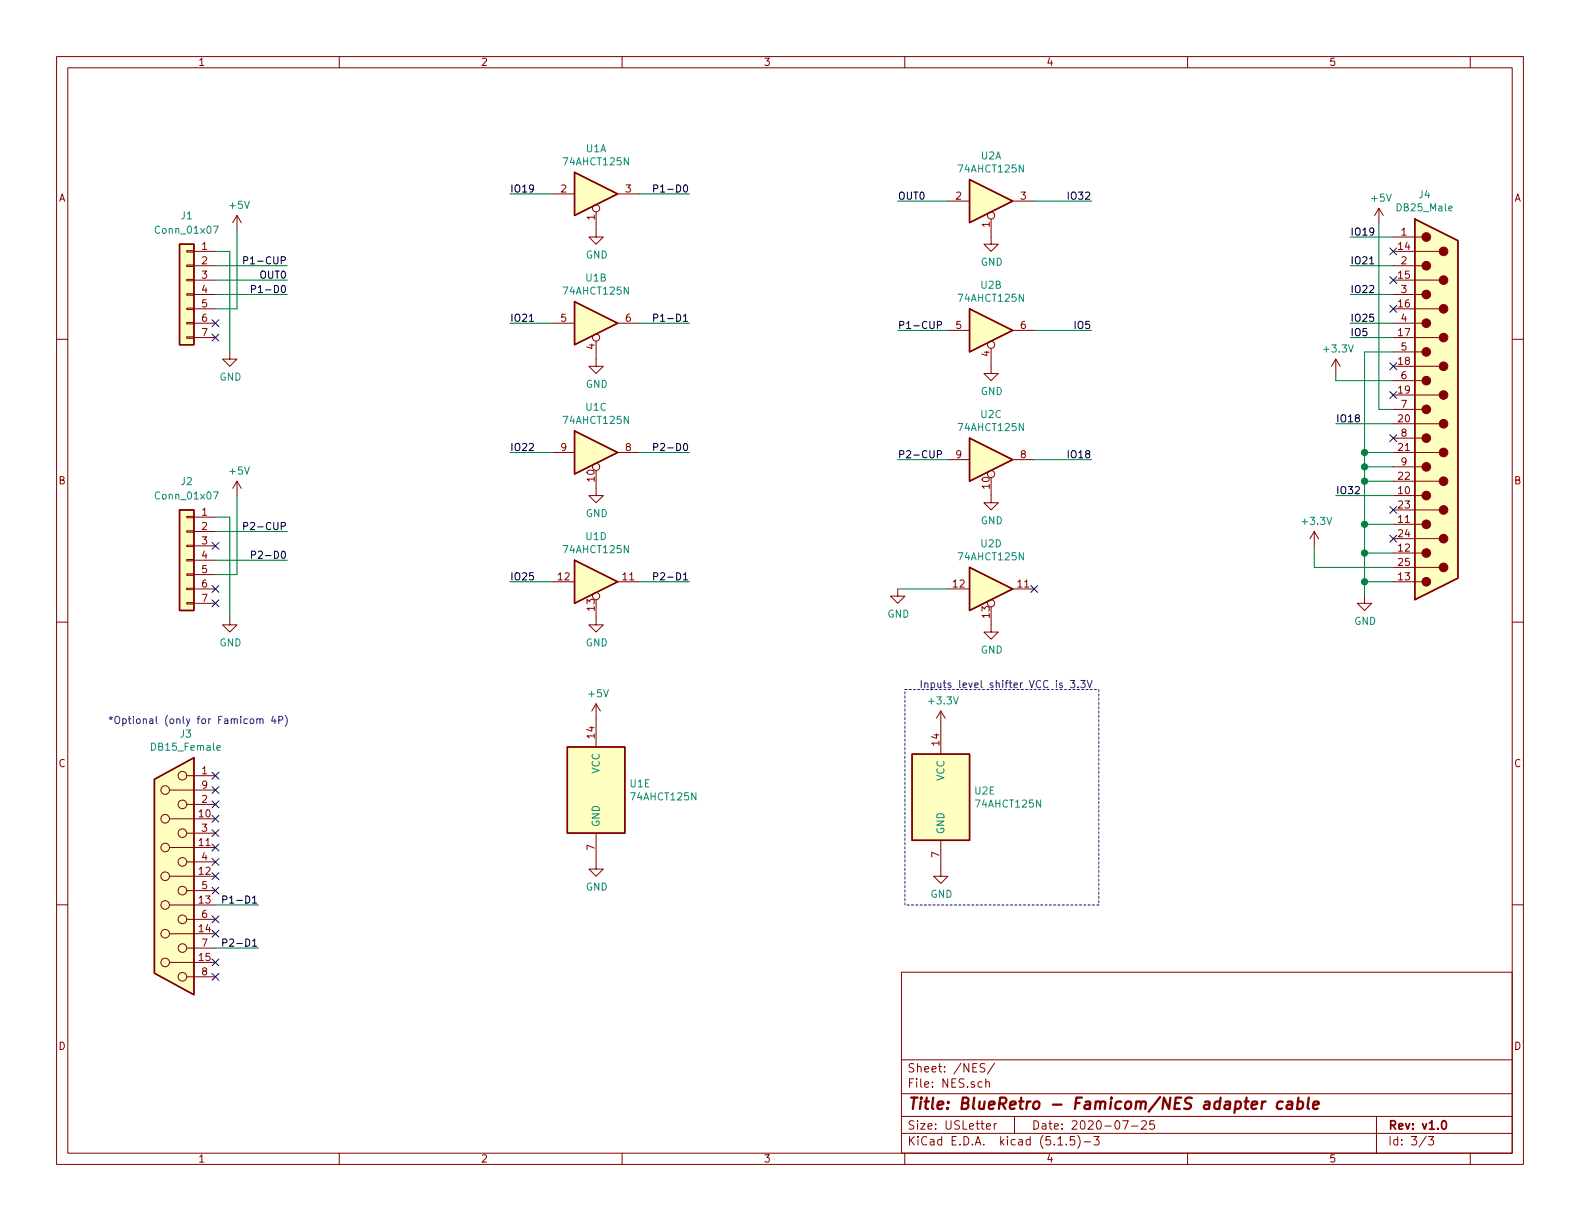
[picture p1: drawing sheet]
EESchema Schematic File Version 4
EELAYER 30 0
EELAYER END
$Descr USLetter 11000 8500
encoding utf-8
Sheet 3 3
Title "BlueRetro - Famicom/NES adapter cable"
Date "2020-07-25"
Rev "v1.0"
Comp ""
Comment1 ""
Comment2 ""
Comment3 ""
Comment4 ""
$EndDescr
$Comp
L 74xx:74LS125 U?
U 1 1
P 4150 1350
AR Path="/5F127084/5F23BC80" Ref="U?"  Part="1" 
AR Path="/5F1E85DD/5F23BC80" Ref="U1"  Part="1" 
F 0 "U1" H 4150 1667 50  0000 C CNN
F 1 "74AHCT125N" H 4150 1576 50  0000 C CNN
F 2 "" H 4150 1350 50  0001 C CNN
F 3 "http://www.ti.com/lit/gpn/sn74LS125" H 4150 1350 50  0001 C CNN
	1    4150 1350
	1    0    0    -1  
$EndComp
$Comp
L 74xx:74LS125 U?
U 2 1
P 4150 2250
AR Path="/5F127084/5F23BC86" Ref="U?"  Part="2" 
AR Path="/5F1E85DD/5F23BC86" Ref="U1"  Part="2" 
F 0 "U1" H 4150 2567 50  0000 C CNN
F 1 "74AHCT125N" H 4150 2476 50  0000 C CNN
F 2 "" H 4150 2250 50  0001 C CNN
F 3 "http://www.ti.com/lit/gpn/sn74LS125" H 4150 2250 50  0001 C CNN
	2    4150 2250
	1    0    0    -1  
$EndComp
$Comp
L 74xx:74LS125 U?
U 3 1
P 4150 3150
AR Path="/5F127084/5F23BC8C" Ref="U?"  Part="3" 
AR Path="/5F1E85DD/5F23BC8C" Ref="U1"  Part="3" 
F 0 "U1" H 4150 3467 50  0000 C CNN
F 1 "74AHCT125N" H 4150 3376 50  0000 C CNN
F 2 "" H 4150 3150 50  0001 C CNN
F 3 "http://www.ti.com/lit/gpn/sn74LS125" H 4150 3150 50  0001 C CNN
	3    4150 3150
	1    0    0    -1  
$EndComp
$Comp
L 74xx:74LS125 U?
U 4 1
P 4150 4050
AR Path="/5F127084/5F23BC92" Ref="U?"  Part="4" 
AR Path="/5F1E85DD/5F23BC92" Ref="U1"  Part="4" 
F 0 "U1" H 4150 4367 50  0000 C CNN
F 1 "74AHCT125N" H 4150 4276 50  0000 C CNN
F 2 "" H 4150 4050 50  0001 C CNN
F 3 "http://www.ti.com/lit/gpn/sn74LS125" H 4150 4050 50  0001 C CNN
	4    4150 4050
	1    0    0    -1  
$EndComp
$Comp
L Connector:DB25_Male J?
U 1 1
P 10000 2850
AR Path="/5F127084/5F23BC98" Ref="J?"  Part="1" 
AR Path="/5F1E85DD/5F23BC98" Ref="J4"  Part="1" 
F 0 "J4" H 9918 1358 50  0000 C CNN
F 1 "DB25_Male" H 9918 1449 50  0000 C CNN
F 2 "" H 10000 2850 50  0001 C CNN
F 3 " ~" H 10000 2850 50  0001 C CNN
	1    10000 2850
	1    0    0    1   
$EndComp
$Comp
L 74xx:74LS125 U?
U 1 1
P 6900 1400
AR Path="/5F127084/5F23BCA4" Ref="U?"  Part="1" 
AR Path="/5F1E85DD/5F23BCA4" Ref="U2"  Part="1" 
F 0 "U2" H 6900 1717 50  0000 C CNN
F 1 "74AHCT125N" H 6900 1626 50  0000 C CNN
F 2 "" H 6900 1400 50  0001 C CNN
F 3 "http://www.ti.com/lit/gpn/sn74LS125" H 6900 1400 50  0001 C CNN
	1    6900 1400
	1    0    0    -1  
$EndComp
$Comp
L 74xx:74LS125 U?
U 2 1
P 6900 2300
AR Path="/5F127084/5F23BCAA" Ref="U?"  Part="2" 
AR Path="/5F1E85DD/5F23BCAA" Ref="U2"  Part="2" 
F 0 "U2" H 6900 2617 50  0000 C CNN
F 1 "74AHCT125N" H 6900 2526 50  0000 C CNN
F 2 "" H 6900 2300 50  0001 C CNN
F 3 "http://www.ti.com/lit/gpn/sn74LS125" H 6900 2300 50  0001 C CNN
	2    6900 2300
	1    0    0    -1  
$EndComp
$Comp
L 74xx:74LS125 U?
U 3 1
P 6900 3200
AR Path="/5F127084/5F23BCB0" Ref="U?"  Part="3" 
AR Path="/5F1E85DD/5F23BCB0" Ref="U2"  Part="3" 
F 0 "U2" H 6900 3517 50  0000 C CNN
F 1 "74AHCT125N" H 6900 3426 50  0000 C CNN
F 2 "" H 6900 3200 50  0001 C CNN
F 3 "http://www.ti.com/lit/gpn/sn74LS125" H 6900 3200 50  0001 C CNN
	3    6900 3200
	1    0    0    -1  
$EndComp
$Comp
L 74xx:74LS125 U?
U 4 1
P 6900 4100
AR Path="/5F127084/5F23BCB6" Ref="U?"  Part="4" 
AR Path="/5F1E85DD/5F23BCB6" Ref="U2"  Part="4" 
F 0 "U2" H 6900 4417 50  0000 C CNN
F 1 "74AHCT125N" H 6900 4326 50  0000 C CNN
F 2 "" H 6900 4100 50  0001 C CNN
F 3 "http://www.ti.com/lit/gpn/sn74LS125" H 6900 4100 50  0001 C CNN
	4    6900 4100
	1    0    0    -1  
$EndComp
$Comp
L 74xx:74LS125 U?
U 5 1
P 6550 5550
AR Path="/5F127084/5F23BCC2" Ref="U?"  Part="5" 
AR Path="/5F1E85DD/5F23BCC2" Ref="U2"  Part="5" 
F 0 "U2" H 6780 5596 50  0000 L CNN
F 1 "74AHCT125N" H 6780 5505 50  0000 L CNN
F 2 "" H 6550 5550 50  0001 C CNN
F 3 "http://www.ti.com/general/docs/suppproductinfo.tsp?distId=10&gotoUrl=http%3A%2F%2Fwww.ti.com%2Flit%2Fgpn%2Fsn74ahct125" H 6550 5550 50  0001 C CNN
	5    6550 5550
	1    0    0    -1  
$EndComp
$Comp
L 74xx:74LS125 U?
U 5 1
P 4150 5500
AR Path="/5F127084/5F23BCF8" Ref="U?"  Part="5" 
AR Path="/5F1E85DD/5F23BCF8" Ref="U1"  Part="5" 
F 0 "U1" H 4380 5546 50  0000 L CNN
F 1 "74AHCT125N" H 4380 5455 50  0000 L CNN
F 2 "" H 4150 5500 50  0001 C CNN
F 3 "http://www.ti.com/general/docs/suppproductinfo.tsp?distId=10&gotoUrl=http%3A%2F%2Fwww.ti.com%2Flit%2Fgpn%2Fsn74ahct125" H 4150 5500 50  0001 C CNN
	5    4150 5500
	1    0    0    -1  
$EndComp
Wire Wire Line
	9400 1650 9700 1650
Wire Wire Line
	9400 1850 9700 1850
Wire Wire Line
	9400 2050 9700 2050
Wire Wire Line
	9400 2250 9700 2250
$Comp
L power:+5V #PWR?
U 1 1
P 9600 1550
AR Path="/5F127084/5F23BD02" Ref="#PWR?"  Part="1" 
AR Path="/5F1E85DD/5F23BD02" Ref="#PWR?"  Part="1" 
F 0 "#PWR?" H 9600 1400 50  0001 C CNN
F 1 "+5V" H 9615 1723 50  0000 C CNN
F 2 "" H 9600 1550 50  0001 C CNN
F 3 "" H 9600 1550 50  0001 C CNN
	1    9600 1550
	1    0    0    -1  
$EndComp
$Comp
L power:GND #PWR?
U 1 1
P 9500 4150
AR Path="/5F127084/5F23BD08" Ref="#PWR?"  Part="1" 
AR Path="/5F1E85DD/5F23BD08" Ref="#PWR?"  Part="1" 
F 0 "#PWR?" H 9500 3900 50  0001 C CNN
F 1 "GND" H 9505 3977 50  0000 C CNN
F 2 "" H 9500 4150 50  0001 C CNN
F 3 "" H 9500 4150 50  0001 C CNN
	1    9500 4150
	1    0    0    -1  
$EndComp
Wire Wire Line
	9700 2450 9500 2450
Wire Wire Line
	9500 2450 9500 3150
Wire Wire Line
	9700 3250 9500 3250
Connection ~ 9500 3250
Wire Wire Line
	9600 1550 9600 2850
Wire Wire Line
	9600 2850 9700 2850
$Comp
L power:+3.3V #PWR?
U 1 1
P 9300 2600
AR Path="/5F127084/5F23BD18" Ref="#PWR?"  Part="1" 
AR Path="/5F1E85DD/5F23BD18" Ref="#PWR?"  Part="1" 
F 0 "#PWR?" H 9300 2450 50  0001 C CNN
F 1 "+3.3V" H 9315 2773 50  0000 C CNN
F 2 "" H 9300 2600 50  0001 C CNN
F 3 "" H 9300 2600 50  0001 C CNN
	1    9300 2600
	1    0    0    -1  
$EndComp
$Comp
L power:GND #PWR?
U 1 1
P 6900 4350
AR Path="/5F127084/5F23BD1E" Ref="#PWR?"  Part="1" 
AR Path="/5F1E85DD/5F23BD1E" Ref="#PWR?"  Part="1" 
F 0 "#PWR?" H 6900 4100 50  0001 C CNN
F 1 "GND" H 6905 4177 50  0000 C CNN
F 2 "" H 6900 4350 50  0001 C CNN
F 3 "" H 6900 4350 50  0001 C CNN
	1    6900 4350
	1    0    0    -1  
$EndComp
$Comp
L power:GND #PWR?
U 1 1
P 6900 3450
AR Path="/5F127084/5F23BD24" Ref="#PWR?"  Part="1" 
AR Path="/5F1E85DD/5F23BD24" Ref="#PWR?"  Part="1" 
F 0 "#PWR?" H 6900 3200 50  0001 C CNN
F 1 "GND" H 6905 3277 50  0000 C CNN
F 2 "" H 6900 3450 50  0001 C CNN
F 3 "" H 6900 3450 50  0001 C CNN
	1    6900 3450
	1    0    0    -1  
$EndComp
$Comp
L power:GND #PWR?
U 1 1
P 6900 1650
AR Path="/5F127084/5F23BD2A" Ref="#PWR?"  Part="1" 
AR Path="/5F1E85DD/5F23BD2A" Ref="#PWR?"  Part="1" 
F 0 "#PWR?" H 6900 1400 50  0001 C CNN
F 1 "GND" H 6905 1477 50  0000 C CNN
F 2 "" H 6900 1650 50  0001 C CNN
F 3 "" H 6900 1650 50  0001 C CNN
	1    6900 1650
	1    0    0    -1  
$EndComp
$Comp
L power:GND #PWR?
U 1 1
P 6900 2550
AR Path="/5F127084/5F23BD30" Ref="#PWR?"  Part="1" 
AR Path="/5F1E85DD/5F23BD30" Ref="#PWR?"  Part="1" 
F 0 "#PWR?" H 6900 2300 50  0001 C CNN
F 1 "GND" H 6905 2377 50  0000 C CNN
F 2 "" H 6900 2550 50  0001 C CNN
F 3 "" H 6900 2550 50  0001 C CNN
	1    6900 2550
	1    0    0    -1  
$EndComp
$Comp
L power:GND #PWR?
U 1 1
P 4150 2500
AR Path="/5F127084/5F23BD36" Ref="#PWR?"  Part="1" 
AR Path="/5F1E85DD/5F23BD36" Ref="#PWR?"  Part="1" 
F 0 "#PWR?" H 4150 2250 50  0001 C CNN
F 1 "GND" H 4155 2327 50  0000 C CNN
F 2 "" H 4150 2500 50  0001 C CNN
F 3 "" H 4150 2500 50  0001 C CNN
	1    4150 2500
	1    0    0    -1  
$EndComp
$Comp
L power:GND #PWR?
U 1 1
P 4150 4300
AR Path="/5F127084/5F23BD3C" Ref="#PWR?"  Part="1" 
AR Path="/5F1E85DD/5F23BD3C" Ref="#PWR?"  Part="1" 
F 0 "#PWR?" H 4150 4050 50  0001 C CNN
F 1 "GND" H 4155 4127 50  0000 C CNN
F 2 "" H 4150 4300 50  0001 C CNN
F 3 "" H 4150 4300 50  0001 C CNN
	1    4150 4300
	1    0    0    -1  
$EndComp
$Comp
L power:GND #PWR?
U 1 1
P 4150 1600
AR Path="/5F127084/5F23BD42" Ref="#PWR?"  Part="1" 
AR Path="/5F1E85DD/5F23BD42" Ref="#PWR?"  Part="1" 
F 0 "#PWR?" H 4150 1350 50  0001 C CNN
F 1 "GND" H 4155 1427 50  0000 C CNN
F 2 "" H 4150 1600 50  0001 C CNN
F 3 "" H 4150 1600 50  0001 C CNN
	1    4150 1600
	1    0    0    -1  
$EndComp
$Comp
L power:GND #PWR?
U 1 1
P 4150 3400
AR Path="/5F127084/5F23BD48" Ref="#PWR?"  Part="1" 
AR Path="/5F1E85DD/5F23BD48" Ref="#PWR?"  Part="1" 
F 0 "#PWR?" H 4150 3150 50  0001 C CNN
F 1 "GND" H 4155 3227 50  0000 C CNN
F 2 "" H 4150 3400 50  0001 C CNN
F 3 "" H 4150 3400 50  0001 C CNN
	1    4150 3400
	1    0    0    -1  
$EndComp
$Comp
L power:GND #PWR?
U 1 1
P 6550 6050
AR Path="/5F127084/5F23BD7E" Ref="#PWR?"  Part="1" 
AR Path="/5F1E85DD/5F23BD7E" Ref="#PWR?"  Part="1" 
F 0 "#PWR?" H 6550 5800 50  0001 C CNN
F 1 "GND" H 6555 5877 50  0000 C CNN
F 2 "" H 6550 6050 50  0001 C CNN
F 3 "" H 6550 6050 50  0001 C CNN
	1    6550 6050
	1    0    0    -1  
$EndComp
$Comp
L power:GND #PWR?
U 1 1
P 4150 6000
AR Path="/5F127084/5F23BD90" Ref="#PWR?"  Part="1" 
AR Path="/5F1E85DD/5F23BD90" Ref="#PWR?"  Part="1" 
F 0 "#PWR?" H 4150 5750 50  0001 C CNN
F 1 "GND" H 4155 5827 50  0000 C CNN
F 2 "" H 4150 6000 50  0001 C CNN
F 3 "" H 4150 6000 50  0001 C CNN
	1    4150 6000
	1    0    0    -1  
$EndComp
$Comp
L power:+3.3V #PWR?
U 1 1
P 6550 5050
AR Path="/5F127084/5F23BD96" Ref="#PWR?"  Part="1" 
AR Path="/5F1E85DD/5F23BD96" Ref="#PWR?"  Part="1" 
F 0 "#PWR?" H 6550 4900 50  0001 C CNN
F 1 "+3.3V" H 6565 5223 50  0000 C CNN
F 2 "" H 6550 5050 50  0001 C CNN
F 3 "" H 6550 5050 50  0001 C CNN
	1    6550 5050
	1    0    0    -1  
$EndComp
$Comp
L power:+5V #PWR?
U 1 1
P 4150 5000
AR Path="/5F127084/5F23BDA2" Ref="#PWR?"  Part="1" 
AR Path="/5F1E85DD/5F23BDA2" Ref="#PWR?"  Part="1" 
F 0 "#PWR?" H 4150 4850 50  0001 C CNN
F 1 "+5V" H 4165 5173 50  0000 C CNN
F 2 "" H 4150 5000 50  0001 C CNN
F 3 "" H 4150 5000 50  0001 C CNN
	1    4150 5000
	1    0    0    -1  
$EndComp
Wire Notes Line
	6300 6300 6300 4800
Wire Notes Line
	6300 4800 7650 4800
Wire Notes Line
	7650 4800 7650 6300
Wire Notes Line
	7650 6300 6300 6300
Text Notes 6400 4800 0    50   ~ 0
Inputs level shifter VCC is 3.3V
Wire Wire Line
	3850 1350 3550 1350
Wire Wire Line
	3850 2250 3550 2250
Wire Wire Line
	3850 3150 3550 3150
Wire Wire Line
	3850 4050 3550 4050
Wire Wire Line
	4450 1350 4800 1350
Wire Wire Line
	4450 2250 4800 2250
Wire Wire Line
	4450 3150 4800 3150
Wire Wire Line
	4450 4050 4800 4050
Wire Wire Line
	6600 1400 6250 1400
Wire Wire Line
	6600 2300 6250 2300
Wire Wire Line
	6600 3200 6250 3200
Wire Wire Line
	6600 4100 6250 4100
Wire Wire Line
	7200 3200 7600 3200
Wire Wire Line
	7200 2300 7600 2300
Wire Wire Line
	7200 1400 7600 1400
Text Label 7600 2300 2    50   ~ 0
IO5
Text Label 7600 3200 2    50   ~ 0
IO18
$Comp
L Connector_Generic:Conn_01x07 J?
U 1 1
P 1300 2050
AR Path="/5F127084/5F23BDF9" Ref="J?"  Part="1" 
AR Path="/5F1E85DD/5F23BDF9" Ref="J1"  Part="1" 
F 0 "J1" H 1300 2600 50  0000 C CNN
F 1 "Conn_01x07" H 1300 2500 50  0000 C CNN
F 2 "" H 1300 2050 50  0001 C CNN
F 3 "~" H 1300 2050 50  0001 C CNN
	1    1300 2050
	-1   0    0    -1  
$EndComp
$Comp
L Connector_Generic:Conn_01x07 J?
U 1 1
P 1300 3900
AR Path="/5F127084/5F23BDFF" Ref="J?"  Part="1" 
AR Path="/5F1E85DD/5F23BDFF" Ref="J2"  Part="1" 
F 0 "J2" H 1300 4450 50  0000 C CNN
F 1 "Conn_01x07" H 1300 4350 50  0000 C CNN
F 2 "" H 1300 3900 50  0001 C CNN
F 3 "~" H 1300 3900 50  0001 C CNN
	1    1300 3900
	-1   0    0    -1  
$EndComp
$Comp
L power:GND #PWR?
U 1 1
P 1600 2450
AR Path="/5F127084/5F23BE05" Ref="#PWR?"  Part="1" 
AR Path="/5F1E85DD/5F23BE05" Ref="#PWR?"  Part="1" 
F 0 "#PWR?" H 1600 2200 50  0001 C CNN
F 1 "GND" H 1605 2277 50  0000 C CNN
F 2 "" H 1600 2450 50  0001 C CNN
F 3 "" H 1600 2450 50  0001 C CNN
	1    1600 2450
	1    0    0    -1  
$EndComp
$Comp
L power:GND #PWR?
U 1 1
P 1600 4300
AR Path="/5F127084/5F23BE0B" Ref="#PWR?"  Part="1" 
AR Path="/5F1E85DD/5F23BE0B" Ref="#PWR?"  Part="1" 
F 0 "#PWR?" H 1600 4050 50  0001 C CNN
F 1 "GND" H 1605 4127 50  0000 C CNN
F 2 "" H 1600 4300 50  0001 C CNN
F 3 "" H 1600 4300 50  0001 C CNN
	1    1600 4300
	1    0    0    -1  
$EndComp
$Comp
L power:+5V #PWR?
U 1 1
P 1650 3450
AR Path="/5F127084/5F23BE11" Ref="#PWR?"  Part="1" 
AR Path="/5F1E85DD/5F23BE11" Ref="#PWR?"  Part="1" 
F 0 "#PWR?" H 1650 3300 50  0001 C CNN
F 1 "+5V" H 1665 3623 50  0000 C CNN
F 2 "" H 1650 3450 50  0001 C CNN
F 3 "" H 1650 3450 50  0001 C CNN
	1    1650 3450
	1    0    0    -1  
$EndComp
$Comp
L power:+5V #PWR?
U 1 1
P 1650 1600
AR Path="/5F127084/5F23BE17" Ref="#PWR?"  Part="1" 
AR Path="/5F1E85DD/5F23BE17" Ref="#PWR?"  Part="1" 
F 0 "#PWR?" H 1650 1450 50  0001 C CNN
F 1 "+5V" H 1665 1773 50  0000 C CNN
F 2 "" H 1650 1600 50  0001 C CNN
F 3 "" H 1650 1600 50  0001 C CNN
	1    1650 1600
	1    0    0    -1  
$EndComp
Text Label 9400 1650 0    50   ~ 0
IO19
Text Label 9400 1850 0    50   ~ 0
IO21
Text Label 9400 2050 0    50   ~ 0
IO22
Text Label 9400 2250 0    50   ~ 0
IO25
Wire Wire Line
	9700 2350 9400 2350
Wire Wire Line
	9300 2650 9300 2600
Wire Wire Line
	9300 2650 9700 2650
Wire Wire Line
	9300 2950 9700 2950
NoConn ~ 9700 1950
NoConn ~ 9700 2550
NoConn ~ 9700 2750
NoConn ~ 9700 3050
Text Label 9400 2350 0    50   ~ 0
IO5
Text Label 9300 2950 0    50   ~ 0
IO18
$Comp
L Connector:DB15_Female J3
U 1 1
P 1200 6100
F 0 "J3" H 1106 7092 50  0000 C CNN
F 1 "DB15_Female" H 1106 7001 50  0000 C CNN
F 2 "" H 1200 6100 50  0001 C CNN
F 3 " ~" H 1200 6100 50  0001 C CNN
	1    1200 6100
	-1   0    0    -1  
$EndComp
Wire Wire Line
	1500 6300 1800 6300
Wire Wire Line
	1500 6600 1800 6600
Text Notes 750  5050 0    50   ~ 0
*Optional (only for Famicom 4P)
NoConn ~ 1500 5400
NoConn ~ 1500 5500
NoConn ~ 1500 5600
NoConn ~ 1500 5700
NoConn ~ 1500 5800
NoConn ~ 1500 5900
NoConn ~ 1500 6000
NoConn ~ 1500 6100
NoConn ~ 1500 6200
NoConn ~ 1500 6400
NoConn ~ 1500 6500
NoConn ~ 1500 6700
NoConn ~ 1500 6800
Text Label 1800 6300 2    50   ~ 0
P1-D1
Text Label 1800 6600 2    50   ~ 0
P2-D1
Wire Wire Line
	1500 3600 1600 3600
Wire Wire Line
	1500 4000 1650 4000
Wire Wire Line
	1650 4000 1650 3450
Text Label 2000 3700 2    50   ~ 0
P2-CUP
Wire Wire Line
	1500 3700 2000 3700
Wire Wire Line
	1500 3900 2000 3900
NoConn ~ 1500 4100
NoConn ~ 1500 4200
NoConn ~ 1500 3800
Text Label 2000 3900 2    50   ~ 0
P2-D0
Wire Wire Line
	1600 3600 1600 4300
Wire Wire Line
	1500 2150 1650 2150
Wire Wire Line
	1650 1600 1650 2150
Wire Wire Line
	1500 1750 1600 1750
Wire Wire Line
	1600 1750 1600 2450
Wire Wire Line
	1500 1850 2000 1850
Wire Wire Line
	1500 1950 2000 1950
Wire Wire Line
	1500 2050 2000 2050
Text Label 2000 1850 2    50   ~ 0
P1-CUP
Text Label 2000 1950 2    50   ~ 0
OUT0
Text Label 2000 2050 2    50   ~ 0
P1-D0
NoConn ~ 1500 2250
NoConn ~ 1500 2350
Wire Wire Line
	9500 3250 9500 3350
$Comp
L power:+3.3V #PWR?
U 1 1
P 9150 3800
AR Path="/5F127084/5F23310B" Ref="#PWR?"  Part="1" 
AR Path="/5F1E85DD/5F23310B" Ref="#PWR?"  Part="1" 
F 0 "#PWR?" H 9150 3650 50  0001 C CNN
F 1 "+3.3V" H 9165 3973 50  0000 C CNN
F 2 "" H 9150 3800 50  0001 C CNN
F 3 "" H 9150 3800 50  0001 C CNN
	1    9150 3800
	1    0    0    -1  
$EndComp
Wire Wire Line
	9700 3950 9150 3950
Wire Wire Line
	9150 3950 9150 3800
Wire Wire Line
	9700 4050 9500 4050
Connection ~ 9500 4050
Wire Wire Line
	9500 4050 9500 4150
Wire Wire Line
	9700 3850 9500 3850
Connection ~ 9500 3850
Wire Wire Line
	9500 3850 9500 4050
Wire Wire Line
	9700 3650 9500 3650
Connection ~ 9500 3650
Wire Wire Line
	9500 3650 9500 3850
Wire Wire Line
	9700 3450 9300 3450
Text Label 9300 3450 0    50   ~ 0
IO32
NoConn ~ 9700 1750
NoConn ~ 9700 2150
Wire Wire Line
	9700 3150 9500 3150
Connection ~ 9500 3150
Wire Wire Line
	9500 3150 9500 3250
Wire Wire Line
	9700 3350 9500 3350
Connection ~ 9500 3350
Wire Wire Line
	9500 3350 9500 3650
NoConn ~ 9700 3550
NoConn ~ 9700 3750
Text Label 3550 1350 0    50   ~ 0
IO19
Text Label 3550 2250 0    50   ~ 0
IO21
Text Label 3550 3150 0    50   ~ 0
IO22
Text Label 3550 4050 0    50   ~ 0
IO25
Text Label 6250 1400 0    50   ~ 0
OUT0
Text Label 6250 2300 0    50   ~ 0
P1-CUP
Text Label 6250 3200 0    50   ~ 0
P2-CUP
Text Label 4800 1350 2    50   ~ 0
P1-D0
Text Label 4800 3150 2    50   ~ 0
P2-D0
Text Label 4800 2250 2    50   ~ 0
P1-D1
Text Label 4800 4050 2    50   ~ 0
P2-D1
Text Label 7600 1400 2    50   ~ 0
IO32
$Comp
L power:GND #PWR?
U 1 1
P 6250 4100
AR Path="/5F127084/5F260E90" Ref="#PWR?"  Part="1" 
AR Path="/5F1E85DD/5F260E90" Ref="#PWR?"  Part="1" 
F 0 "#PWR?" H 6250 3850 50  0001 C CNN
F 1 "GND" H 6255 3927 50  0000 C CNN
F 2 "" H 6250 4100 50  0001 C CNN
F 3 "" H 6250 4100 50  0001 C CNN
	1    6250 4100
	1    0    0    -1  
$EndComp
NoConn ~ 7200 4100
$EndSCHEMATC
